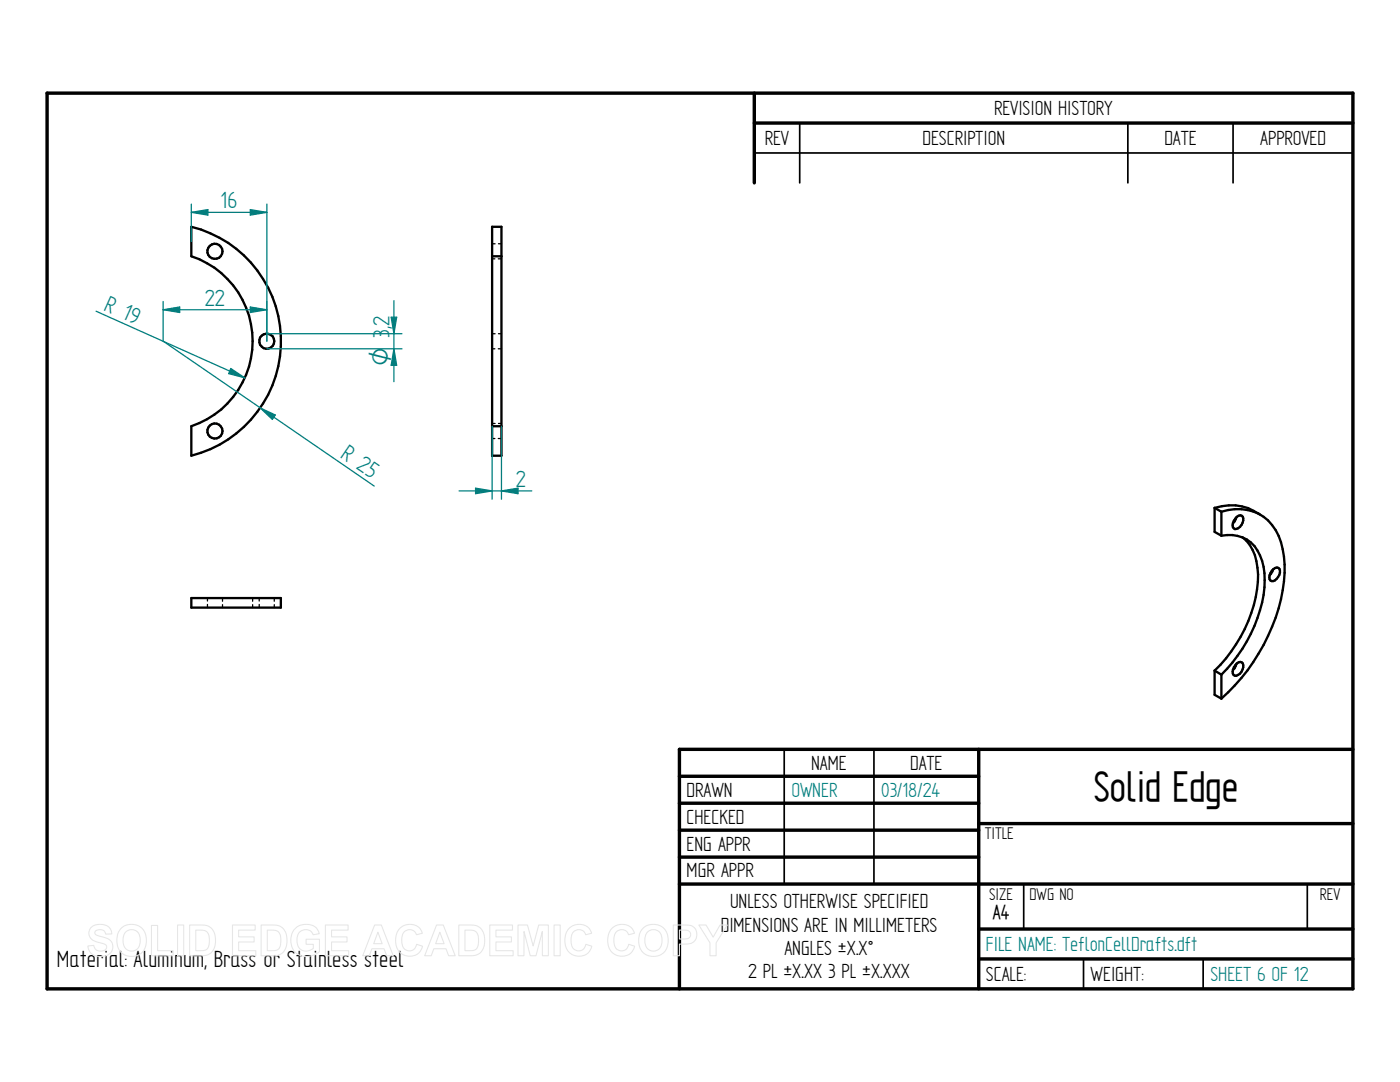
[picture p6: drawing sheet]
<svg xmlns="http://www.w3.org/2000/svg" width="279mm" height="216mm" viewBox="0 0 279 216" stroke-linecap="round" stroke-linejoin="round" font-family="sans-serif">
<g fill="none" stroke="#000" stroke-width=".68">
<path d="M9.4 18.6h260.6v178.7h-260.6zM150.5 18.6v17.9M150.5 24.6h119.5M135.6 154.9h59.7M195.3 149.5v47.8M270 149.5h-134.4v47.8M135.6 160.3h59.7M135.6 165.7h59.7M135.6 171h59.7M135.6 176.4h134.4M195.3 164.3h74.7M195.3 185.4h74.7"/>
<path d="M195.3 191.3h74.7"/>
</g>
<path d="M150.5 30.5h119.5M159.6 24.6v11.9M225.1 24.6v11.9M246.1 24.6v11.9M156.5 149.5v26.9M174.4 149.5v26.9M204.3 176.5v8.9M260.9 176.5v8.9M216.2 191.3v6M240.1 191.3v6" fill="none" stroke="#000" stroke-width=".34"/>
<g fill="none" stroke="#000" stroke-width=".47">
<path d="M38.2 45.3a23.5 23.5 0 0 1 17.9 22.8 23.5 23.5 0 0 1-17.9 22.8v-5.9a17.9 17.9 0 0 0 12.2-16.9 17.9 17.9 0 0 0-12.2-17zM98.2 45.3h1.9v45.6h-1.9zM98.2 51.1h1.9M98.2 85h1.9M38.2 119.3h17.8v1.9h-17.8zM242.4 101.3a9.9 9.9 0 0 1 9.1 1.4M242.4 101.3v4.8l1.4 .8M242.4 101.3l1.4 .8M243.8 106.9a7.4 7.4 0 0 1 4.1 .3M243.8 102.1a8.9 8.9 0 0 1 11.4 4.8 20.8 20.8 0 0 1 .5 12.6 39.3 39.3 0 0 1-11.9 19.9M243.8 102.1v4.8M246.8 103.2l-.8 1.2"/>
<path d="M246.8 103.1a.7 .7 0 0 1 .8-.3 .7 .7 0 0 1 .5 .6 2 2 0 0 1-1.6 2.2 1.33 1.33 0 0 1 0-2.1zM247.9 107.2a8 8 0 0 1 4.4 7.2 26.1 26.1 0 0 1-5.3 16.5l-1 1.3-2.2 2.4M248 107.2a8.5 8.5 0 0 1 3 6.1 25 25 0 0 1-5.3 16.7l-2.1 2.6-1.2 1.2M253.8 113.9a.98 .98 0 0 1 1.6-.4 1.96 1.96 0 0 1-1.6 2.5 .83 .83 0 0 1-.4-1.3zM254.1 113.6l-.7 1.3M242.4 133.8v4.8l1.4 .8M242.4 133.8l1.4 .8M243.8 134.6v4.8M246.8 132.5l-.4 .8-.4 .4M246.8 132.4a.74 .74 0 0 1 1-.2 .74 .74 0 0 1 .3 .9 1.81 1.81 0 0 1-1.6 1.7 1.33 1.33 0 0 1 0-2.1z"/>
<circle cx="42.9" cy="50.1" r="1.5"/>
<circle cx="53.2" cy="68.1" r="1.5"/>
<circle cx="42.9" cy="86" r="1.5"/>
</g>
<g fill="none" stroke="#000" stroke-width=".25">
<path d="M98.2 51.6h.6M98.2 48.6h.6M99.4 51.6h.7M99.5 48.6h.6M98.2 69.6h.6M98.2 66.6h.6M99.4 69.6h.7M99.5 66.6h.6M98.2 87.5h.6M98.2 84.5h.6M99.4 87.5h.7M99.5 84.5h.6"/>
<path d="M41.4 119.3v.6M44.4 119.3v.7M50.4 119.3v.7M51.7 119.3v.6M54.7 119.3v.7M41.4 120.6v.6M44.4 120.6v.6M50.4 120.6v.6M51.7 120.6v.6M54.7 120.6v.6"/>
</g>
<path d="M19.2 62.1l29.7 13.3M46.1 73.5l2.8 1.9-3.3-.9z" fill="none" stroke="#008080" stroke-width=".25"/>
<path d="M46.1 73.5l2.8 1.9-3.3-.9z" fill="#008080"/>
<path d="M32.6 68.1l42.1 28.9M51.9 81.4l3 1.4-.5 .9z" fill="none" stroke="#008080" stroke-width=".25"/>
<path d="M51.9 81.4l3 1.4-.5 .9z" fill="#008080"/>
<path d="M53.3 69.6h26.9M53.3 66.6h26.9M78.6 69.6l.6 3.3h-1.1z" fill="none" stroke="#008080" stroke-width=".25"/>
<path d="M78.6 69.6l.6 3.3h-1.1z" fill="#008080"/>
<path d="M78.1 63.3h1.1l-.6 3.3z" fill="none" stroke="#008080" stroke-width=".25"/>
<path d="M78.1 63.3h1.1l-.6 3.3z" fill="#008080"/>
<path d="M78.6 60v16.2M32.6 60.2v7.9M50 61.3l3.3 .5-3.3 .6zM53.3 60.2v7.9" fill="none" stroke="#008080" stroke-width=".25"/>
<path d="M50 61.3l3.3 .5-3.3 .6z" fill="#008080"/>
<path d="M32.6 61.8l3.3-.5v1.1z" fill="none" stroke="#008080" stroke-width=".25"/>
<path d="M32.6 61.8l3.3-.5v1.1z" fill="#008080"/>
<path d="M38.2 40.7v7.5M50 41.8l3.3 .6-3.3 .5zM53.3 40.7v27.4M32.6 61.8h20.7" fill="none" stroke="#008080" stroke-width=".25"/>
<path d="M50 41.8l3.3 .6-3.3 .5z" fill="#008080"/>
<path d="M38.2 42.4l3.3-.6v1.1z" fill="none" stroke="#008080" stroke-width=".25"/>
<path d="M38.2 42.4l3.3-.6v1.1z" fill="#008080"/>
<path d="M38.2 42.4h15.1M94.9 97.4l3.3 .6-3.3 .5zM98.2 85v14.6M100.1 85v14.6" fill="none" stroke="#008080" stroke-width=".25"/>
<path d="M94.9 97.4l3.3 .6-3.3 .5z" fill="#008080"/>
<path d="M100.1 98l3.3-.6v1.1z" fill="none" stroke="#008080" stroke-width=".25"/>
<path d="M100.1 98l3.3-.6v1.1z" fill="#008080"/>
<path d="M91.6 98h14.5" fill="none" stroke="#008080" stroke-width=".25"/>
<g fill="none" stroke="#e6e6e6" stroke-width=".21">
<path d="M18.1 185.1a2.83 2.83 0 0 1 3.9 .2l.3 1.1h-1.2a1.17 1.17 0 0 0-1-.9 1.17 1.17 0 0 0-1.2 .6l.2 .4 .4 .2a4.8 4.8 0 0 1 2.8 1.3 1.99 1.99 0 0 1-.2 2.1 1.99 1.99 0 0 1-2 .7 2.21 2.21 0 0 1-2.6-2l1.2-.2a1.35 1.35 0 0 0 1.2 1.2 1.35 1.35 0 0 0 1.4-.8 1.2 1.2 0 0 0-1.2-.9 2.31 2.31 0 0 1-2.4-1.9l.2-.6zM24.2 185.3a3 3 0 0 1 3.6-.5 3 3 0 0 1 1.4 3.4 2.96 2.96 0 0 1-3.5 2.6 2.96 2.96 0 0 1-2.4-3.6l.3-1.1zM25 186a1.74 1.74 0 0 1 2.1-.3 1.74 1.74 0 0 1 .9 1.9 1.76 1.76 0 0 1-1.7 2.2 1.76 1.76 0 0 1-1.7-2.2 2.35 2.35 0 0 1 .4-1.6zM30.2 184.7h1.3v5h3v1h-4.3zM35.4 184.6h1.3v6.1h-1.3zM37.8 184.6h2.3a2.63 2.63 0 0 1 2.9 3.1 2.58 2.58 0 0 1-2.8 3h-2.4zM39.1 185.6a2.69 2.69 0 0 1 2.3 .5 3.2 3.2 0 0 1-.2 3.4l-.6 .2h-1.5zM46.4 184.6h4.5v1h-3.3v1.3h3.1v1.1h-3.1v1.7h3.5v1h-4.7zM52.1 184.6h2.3a2.63 2.63 0 0 1 2.9 3.1 2.58 2.58 0 0 1-2.8 3h-2.4zM53.3 185.6a2.69 2.69 0 0 1 2.4 .5 3.2 3.2 0 0 1-.3 3.4l-.5 .2h-1.6zM58.9 185.2a3.1 3.1 0 0 1 4.5 .3l.3 .8-1.2 .2a1.7 1.7 0 0 0-2.1-.9 1.7 1.7 0 0 0-1.1 2 1.91 1.91 0 0 0 1 2 1.91 1.91 0 0 0 2.2-.4v-.8h-1.4v-1h2.7v2.5a3.7 3.7 0 0 1-5.2-.3 3.7 3.7 0 0 1 .3-4.4zM64.9 184.6h4.6v1h-3.3v1.3h3.1v1.1h-3.1v1.7h3.4v1h-4.7z"/>
<path d="M74.8 184.6h1.3l2.4 6.1h-1.3l-.6-1.4h-2.4l-.5 1.4h-1.3zM75.4 186l.9 2.3h-1.7zM79.7 185.3a2.67 2.67 0 0 1 4.6 .9l-1.2 .3a1.49 1.49 0 0 0-1.7-1 1.49 1.49 0 0 0-1.2 1.6 2.1 2.1 0 0 0 1.2 2.6 1.44 1.44 0 0 0 1.7-1.3l1.2 .4a2.75 2.75 0 0 1-3.2 1.9 2.75 2.75 0 0 1-2.1-3 3.5 3.5 0 0 1 .7-2.4zM87.1 184.6h1.4l2.3 6.1h-1.3l-.5-1.4h-2.4l-.5 1.4h-1.3zM87.8 186l.8 2.3h-1.7zM91.6 184.6h2.2a2.63 2.63 0 0 1 2.9 3.1 2.58 2.58 0 0 1-2.8 3h-2.3zM92.8 185.6a2.69 2.69 0 0 1 2.4 .5 3.2 3.2 0 0 1-.3 3.4l-.6 .2h-1.5zM97.7 184.6h4.6v1h-3.3v1.3h3.1v1.1h-3.1v1.7h3.4v1h-4.7zM103.4 184.6h1.9l1.1 4.2 1.1-4.2h1.9v6.1h-1.2v-4.8l-1.2 4.8h-1.2l-1.2-4.8v4.8h-1.2zM110.6 184.6h1.2v6.1h-1.2zM113.5 185.3a2.67 2.67 0 0 1 4.6 .9l-1.2 .3a1.49 1.49 0 0 0-1.7-1 1.49 1.49 0 0 0-1.2 1.6 2.1 2.1 0 0 0 1.2 2.6 1.44 1.44 0 0 0 1.7-1.3l1.2 .4a2.75 2.75 0 0 1-3.2 1.9 2.75 2.75 0 0 1-2.2-3 3.5 3.5 0 0 1 .8-2.4zM122.1 185.3a2.67 2.67 0 0 1 4.5 .9l-1.2 .3a1.49 1.49 0 0 0-1.7-1 1.49 1.49 0 0 0-1.2 1.6 2.1 2.1 0 0 0 1.2 2.6 1.44 1.44 0 0 0 1.8-1.3l1.2 .4a2.75 2.75 0 0 1-3.3 1.9 2.75 2.75 0 0 1-2.1-3 3.5 3.5 0 0 1 .8-2.4z"/>
<path d="M128.3 185.3a3 3 0 0 1 3.6-.5 3 3 0 0 1 1.4 3.4 2.96 2.96 0 0 1-3.4 2.6 2.96 2.96 0 0 1-2.4-3.6l.2-1.1zM129.2 186a1.74 1.74 0 0 1 2-.3 1.74 1.74 0 0 1 .9 1.9 1.76 1.76 0 0 1-1.7 2.2 1.76 1.76 0 0 1-1.7-2.2 2.35 2.35 0 0 1 .5-1.6zM134.4 184.6h2a2.3 2.3 0 0 1 2.5 .9 1.95 1.95 0 0 1-.2 2.1 1.95 1.95 0 0 1-1.9 .8h-1.2v2.3h-1.2zM135.6 185.6h.6a1.19 1.19 0 0 1 1.6 .9 1.11 1.11 0 0 1-1.5 .9h-.7zM139.5 184.6h1.4l1.4 2.4 1.4-2.4h1.4l-2.2 3.5v2.6h-1.2v-2.6z"/>
</g>
<text font-size="9.5" x="218.3" y="159.9">Solid Edge</text>
<g font-size="5.3" fill="#008080">
<text x="44" y="41.6">16</text>
<text x="20.5" y="61.8" transform="rotate(24 20.5 61.8)">R 19</text>
<text x="40.9" y="61">22</text>
<text x="77.8" y="67.4" transform="rotate(-90 77.8 67.4)">3,2</text>
<text x="67.7" y="91.2" transform="rotate(34 67.7 91.2)">R 25</text>
<text x="103" y="97.2">2</text>
</g>
<text font-size="5.3" x="11.3" y="193">Material: Aluminum, Brass or Stainless steel</text>
<text font-size="5.1" fill="#008080" x="77.8" y="73.1" transform="rotate(-90 77.8 73.1)">O</text>
<g font-size="4.6">
<text x="198.4" y="22.9">REVISION HISTORY</text>
<text x="152.6" y="28.9">REV</text>
<text x="184.1" y="28.9">DESCRIPTION</text>
<text x="232.4" y="28.9">DATE</text>
<text x="251.5" y="28.9">APPROVED</text>
<text x="161.9" y="153.6">NAME</text>
<text x="181.7" y="153.6">DATE</text>
<text x="137" y="159">DRAWN</text>
<text x="137" y="164.3">CHECKED</text>
<text x="137" y="169.7">ENG APPR</text>
<text x="137" y="175.1">MGR APPR</text>
<text x="143.8" y="185.9">DIMENSIONS ARE IN MILLIMETERS</text>
<text x="145.7" y="181.2">UNLESS OTHERWISE SPECIFIED</text>
<text x="198.2" y="183.4">A4</text>
<text x="156.5" y="190.6">ANGLES ±X.X°</text>
<text x="149.3" y="195.2">2 PL ±X.XX 3 PL ±X.XXX</text>
<text x="196.8" y="195.7">SCALE:</text>
<text x="217.7" y="195.7">WEIGHT:</text>
</g>
<g font-size="4.6" fill="#008080">
<text x="157.9" y="159">OWNER</text>
<text x="175.9" y="159">03/18/24</text>
<text x="196.8" y="189.8">FILE NAME: TeflonCellDrafts.dft</text>
<text x="241.6" y="195.7">SHEET 6 OF 12</text>
</g>
<g font-size="3.8">
<text x="196.5" y="167.4">TITLE</text>
<text x="197.4" y="179.5">SIZE</text>
<text x="205.5" y="179.5">DWG NO</text>
<text x="263.4" y="179.5">REV</text>
</g>
</svg>
